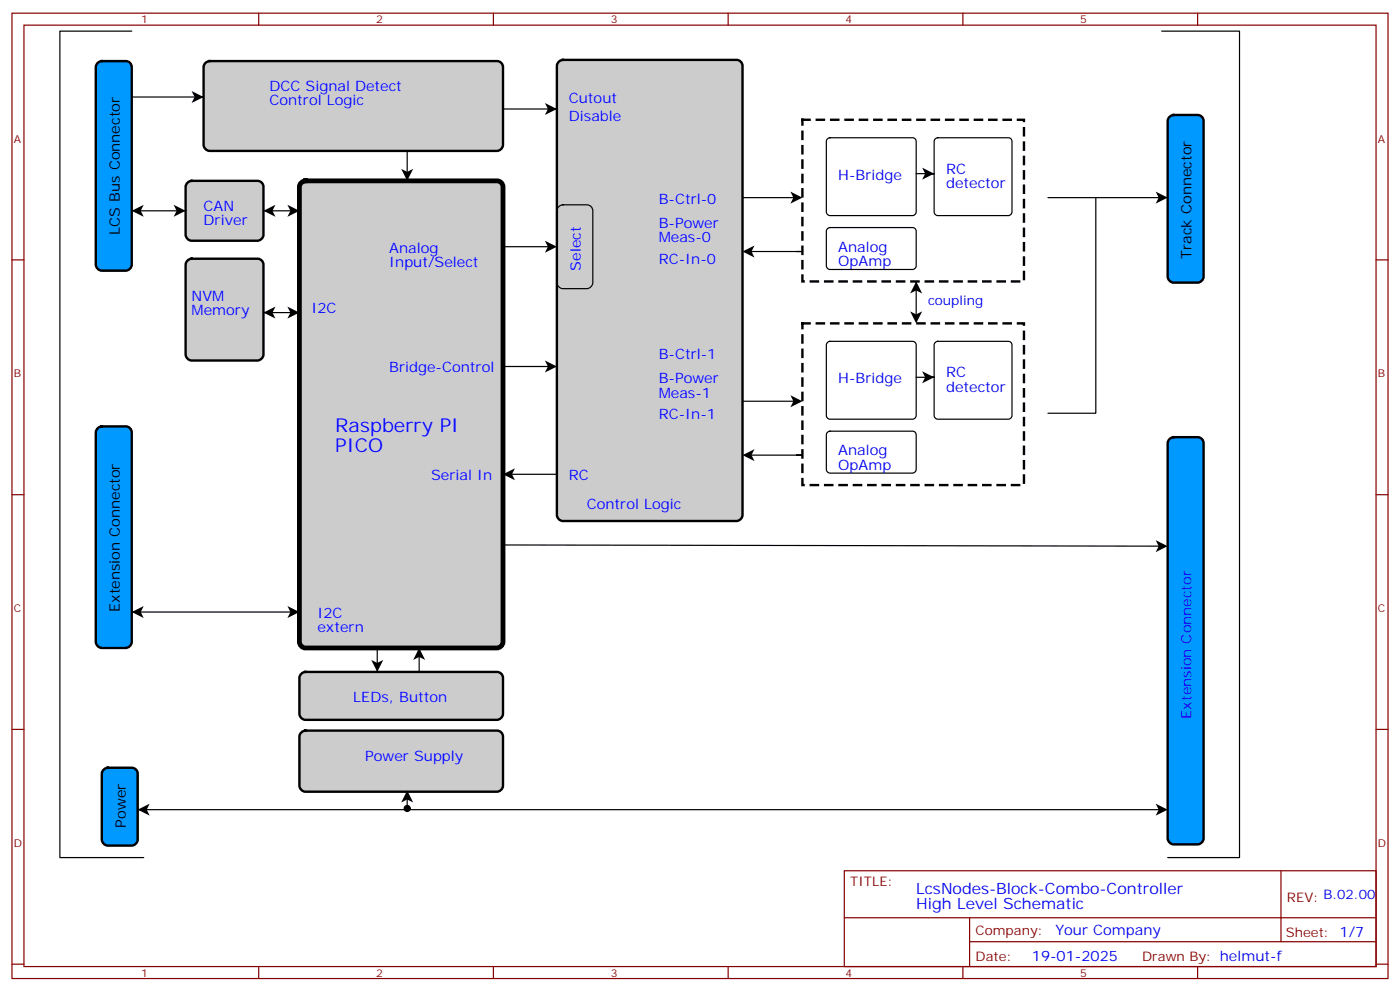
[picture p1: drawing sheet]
<svg xmlns="http://www.w3.org/2000/svg" width="412mm" height="292mm" viewBox="0 0 412 292" stroke-linecap="round" stroke-linejoin="round" font-family="sans-serif">
<g fill="#09f" stroke="#000" stroke-width=".71">
<path d="M344.5 34.4l1.2-.5h7.1a1.76 1.76 0 0 1 1.7 1.7v45.9a1.89 1.89 0 0 1-1.7 1.8h-7.1a1.89 1.89 0 0 1-1.7-1.8v-45.9z"/>
<path d="M344.5 129.3l1.2-.5h7.1a1.76 1.76 0 0 1 1.7 1.7v116.4a1.89 1.89 0 0 1-1.7 1.8h-7.1a1.89 1.89 0 0 1-1.7-1.8v-116.4z"/>
</g>
<path d="M340.4 56.4l3.6 1.8-3.6 1.8 .9-1.8zM340.4 236.7l3.6 1.8-3.6 1.7 .9-1.7z" fill="#000"/>
<path d="M30.6 226.6l1.1-.5h7.1a1.76 1.76 0 0 1 1.8 1.8v19.4a1.89 1.89 0 0 1-1.8 1.8h-7.1a1.89 1.89 0 0 1-1.7-1.8v-19.4z" fill="#09f" stroke="#000" stroke-width=".71"/>
<path d="M40.6 238.5l3.5-1.8-.9 1.8 .9 1.7z" fill="#000"/>
<path d="M88.8 53.8l1.2-.5h56.4a1.76 1.76 0 0 1 1.8 1.7v134.1a1.89 1.89 0 0 1-1.8 1.8h-56.4a1.89 1.89 0 0 1-1.8-1.8v-134.1z" fill="#ccc" stroke="#000" stroke-width="1.4"/>
<g fill="#ccc" stroke="#000" stroke-width=".71">
<path d="M55.3 53.8l1.1-.5h19.4a1.76 1.76 0 0 1 1.8 1.7v14.1a1.89 1.89 0 0 1-1.8 1.8h-19.4a1.89 1.89 0 0 1-1.7-1.8v-14.1z"/>
<path d="M55.3 76.7l1.1-.5h19.4a1.76 1.76 0 0 1 1.8 1.8v26.4a1.89 1.89 0 0 1-1.8 1.8h-19.4a1.89 1.89 0 0 1-1.7-1.8v-26.4z"/>
<path d="M88.8 198.4l1.2-.5h56.4a1.76 1.76 0 0 1 1.8 1.8v10.6a1.89 1.89 0 0 1-1.8 1.7h-56.4a1.89 1.89 0 0 1-1.8-1.7v-10.6z"/>
<path d="M60.6 18.5l1.1-.5h84.7a1.76 1.76 0 0 1 1.8 1.8v22.9a1.89 1.89 0 0 1-1.8 1.8h-84.7a1.89 1.89 0 0 1-1.7-1.8v-22.9z"/>
<path d="M164.6 18.2l1.2-.6h51.2a1.76 1.76 0 0 1 1.7 1.8v132.3a1.89 1.89 0 0 1-1.7 1.8h-51.2a1.89 1.89 0 0 1-1.8-1.8v-132.3z"/>
</g>
<path d="M38.8 180.3h49.4M111.1 190.9v7M123.5 190.9v7" fill="none" stroke="#000" stroke-width=".35"/>
<path d="M28.8 18.5l1.2-.5h7a1.76 1.76 0 0 1 1.8 1.8v58.2a1.89 1.89 0 0 1-1.8 1.7h-7a1.89 1.89 0 0 1-1.8-1.7v-58.2z" fill="#09f" stroke="#000" stroke-width=".71"/>
<path d="M38.8 28.6h21.2" fill="none" stroke="#000" stroke-width=".35"/>
<path d="M28.8 126.1l1.2-.5h7a1.76 1.76 0 0 1 1.8 1.8v61.7a1.89 1.89 0 0 1-1.8 1.8h-7a1.89 1.89 0 0 1-1.8-1.8v-61.7z" fill="#09f" stroke="#000" stroke-width=".71"/>
<path d="M88.8 215.7l1.2-.5h56.4a1.76 1.76 0 0 1 1.8 1.8v14.4a1.89 1.89 0 0 1-1.8 1.8h-56.4a1.89 1.89 0 0 1-1.8-1.8v-14.4z" fill="#ccc" stroke="#000" stroke-width=".71"/>
<g fill="none" stroke="#000" stroke-width=".35">
<path d="M38.8 9.2h-21.2v243.4h24.7M342.2 9.2h22.9v243.4h-21.1M148.2 32.1h15.8h-1.7M119.9 44.5v8.8M218.7 58.2h15.9M243.7 41l.8-.4h24.3l.6 .2 .5 .8v20.8l-.3 .7-.8 .4h-24.3l-.7-.2-.4-.9v-20.8zM269.9 51.2h5.3M275.4 41l.8-.4h20.8l.7 .2 .4 .8v20.8l-.2 .7-.9 .4h-20.8l-.6-.2-.4-.9v-20.8zM308.7 58.2h33.5M322.8 58.2v63.5h-14.1M38.8 62.1h15.9M77.6 62.1h10.6"/>
<path d="M148.2 72.7h14.1M164.6 60.8l1.2-.5h7.1a1.76 1.76 0 0 1 1.7 1.8v21.2a1.89 1.89 0 0 1-1.7 1.7h-7.1a1.89 1.89 0 0 1-1.8-1.7v-21.2zM220.5 74.1h15.9h-1.8M243.7 67.5l.8-.5 24.7 .1 .5 .4 .2 .6-.1 10.6-.4 .5-.6 .2-24.7-.1-.5-.4-.2-.6v-10.2zM77.6 92.1h10.6M269.9 82.9v10.6M148.2 108h15.8M218.7 118.2h15.9M243.7 101l.8-.5h24.3l.6 .2 .5 .9v20.8l-.3 .6-.8 .5h-24.3l-.7-.3-.4-.8v-20.8zM269.9 111.1h5.3M275.4 101l.8-.5h20.8l.7 .2 .4 .9v20.8l-.2 .6-.9 .5h-20.8l-.6-.3-.4-.8v-20.8zM149.9 139.7h14.1"/>
<path d="M220.5 134.1h15.9h-1.8M243.7 127.4l.8-.4 24.7 .1 .5 .3 .2 .7-.1 10.5-.4 .5-.6 .2h-24.7l-.5-.4-.2-.6v-10.2zM148.2 160.5l194 .4M40.6 238.5h301.6M119.9 234.6v3.5"/>
</g>
<circle cx="119.9" cy="238.1" r=".88" fill="#000" stroke="#000" stroke-width=".35"/>
<g fill="#000">
<path d="M56.4 26.8l3.6 1.8-3.6 1.7 .9-1.7zM160.5 30.3l3.5 1.8-3.5 1.8 .9-1.8zM118.2 49.7l1.7 .9 1.8-.9-1.8 3.6zM232.8 56.4l3.6 1.8-3.6 1.8 .9-1.8zM271.6 49.4l3.6 1.8-3.6 1.7 .9-1.7zM38.8 62.1l3.5-1.8-.8 1.8 .8 1.8zM51.2 60.3l3.5 1.8-3.5 1.8 .8-1.8zM77.6 62.1l3.5-1.8-.8 1.8 .8 1.8zM84.7 60.3l3.5 1.8-3.5 1.8 .8-1.8zM160.5 70.9l3.5 1.8-3.5 1.7 .9-1.7zM218.7 74.1l3.5-1.8-.8 1.8 .8 1.7zM77.6 92.1l3.5-1.8-.8 1.8 .8 1.7z"/>
<path d="M84.7 90.3l3.5 1.8-3.5 1.7 .8-1.7zM269.9 82.9l1.7 3.5-1.7-.9-1.8 .9zM268.1 91.7l1.8 .9 1.7-.9-1.7 3.6zM160.5 106.2l3.5 1.8-3.5 1.7 .9-1.7zM232.8 116.4l3.6 1.8-3.6 1.7 .9-1.7zM271.6 109.4l3.6 1.7-3.6 1.8 .9-1.8zM148.2 139.7l3.5-1.8-.9 1.8 .9 1.8zM218.7 134.1l3.5-1.8-.8 1.8 .8 1.7zM340.4 159.1l3.6 1.8-3.6 1.7 .9-1.7zM38.8 180.3l3.5-1.8-.8 1.8 .8 1.7zM84.7 178.5l3.5 1.8-3.5 1.7 .8-1.7zM109.4 194.4l1.7 .9 1.8-.9-1.8 3.5z"/>
<path d="M123.5 190.9l1.7 3.5-1.7-.9-1.8 .9zM119.9 232.8l1.8 3.6-1.8-.9-1.7 .9z"/>
</g>
<path d="M236.4 35.3h65.2v47.6h-65.2zM236.4 95.3h65.2v47.6h-65.2z" fill="none" stroke="#000" stroke-width=".71" stroke-dasharray="2.1 2.1"/>
<g fill="none" stroke="#870000" stroke-width=".35">
<path d="M3.5 3.9h405.4v284.3h-405.4zM7.1 7.4h398.2v277.3h-398.2zM76.2 3.9v3.5M145.3 3.9v3.5M214.5 3.9v3.5M283.6 3.9v3.5M352.8 3.9v3.5M3.5 76.6h3.6M405.3 76.6h3.6M3.5 145.7h3.6M405.3 145.7h3.6M3.5 214.8h3.6"/>
<path d="M405.3 214.8h3.6M248.7 256.5h156.6v28.2h-156.6zM377.3 256.5v20.9M248.7 270.3h156.5M285.6 277.4h119.6M285.6 270.3v14.1M3.5 284h3.6M76.2 284.7v3.5M145.3 284.7v3.5M214.5 284.7v3.5M283.6 284.7v3.5M352.8 284.7v3.5"/>
<path d="M405.3 284h3.6"/>
</g>
<g font-size="5.6" fill="#00f">
<text x="98.8" y="127.4">Raspberry PI</text>
<text x="98.8" y="133">PICO</text>
</g>
<g font-size="4.6" fill="#00f">
<text x="269.9" y="263.2">LcsNodes-Block-Combo-Controller</text>
<text x="269.9" y="267.8">High Level Schematic</text>
</g>
<g font-size="4.2" fill="#00f">
<text x="79.4" y="26.8">DCC Signal Detect</text>
<text x="79.4" y="31">Control Logic</text>
<text x="167.6" y="30.3">Cutout</text>
<text x="167.6" y="35.6">Disable</text>
<text x="246.9" y="52.9">H-Bridge</text>
<text x="278.7" y="51.2">RC</text>
<text x="194" y="60">B-Ctrl-0</text>
<text x="278.7" y="55.4">detector</text>
<text x="60" y="62.1">CAN</text>
<text x="60" y="66.3">Driver</text>
<text x="194" y="67">B-Power</text>
<text x="194" y="71.3">Meas-0</text>
<text x="114.7" y="74.4">Analog</text>
<text x="194" y="77.6">RC-In-0</text>
<text x="246.9" y="74.1">Analog</text>
<text x="114.7" y="78.7">Input/Select</text>
<text x="171.1" y="79.7" transform="rotate(-90 171.1 79.7)">Select</text>
<text x="246.9" y="78.3">OpAmp</text>
<text x="56.4" y="88.5">NVM</text>
<text x="56.4" y="92.8">Memory</text>
<text x="91.7" y="92.1">I2C</text>
<text x="194" y="105.8">B-Ctrl-1</text>
<text x="114.7" y="109.7">Bridge-Control</text>
<text x="194" y="112.9">B-Power</text>
<text x="246.9" y="112.9">H-Bridge</text>
<text x="278.7" y="111.1">RC</text>
<text x="194" y="117.1">Meas-1</text>
<text x="278.7" y="115.4">detector</text>
<text x="194" y="123.5">RC-In-1</text>
<text x="246.9" y="134.1">Analog</text>
<text x="127" y="141.5">Serial In</text>
<text x="167.6" y="141.5">RC</text>
<text x="246.9" y="138.3">OpAmp</text>
<text x="172.9" y="149.9">Control Logic</text>
<text x="93.5" y="182">I2C</text>
<text x="93.5" y="186.3">extern</text>
<text x="104.1" y="206.7">LEDs, Button</text>
<text x="351" y="211.7" transform="rotate(-90 351 211.7)">Extension Connector</text>
<text x="107.6" y="224">Power Supply</text>
<text x="310.9" y="275.3">Your Company</text>
<text x="304" y="283.1">19-01-2025</text>
</g>
<g font-size="4.2">
<text x="35.3" y="69.1" transform="rotate(-90 35.3 69.1)">LCS Bus Connector</text>
<text x="351" y="76.2" transform="rotate(-90 351 76.2)">Track Connector</text>
<text x="35.3" y="180.3" transform="rotate(-90 35.3 180.3)">Extension Connector</text>
<text x="37" y="243.8" transform="rotate(-90 37 243.8)">Power</text>
</g>
<text font-size="3.9" fill="#00f" x="273.4" y="90">coupling</text>
<g font-size="3.9" fill="#800">
<text x="250.5" y="261.1">TITLE:</text>
<text x="379.1" y="265.7">REV: B.02.00</text>
<text x="287.4" y="275.3">Company:</text>
<text x="378.7" y="275.9">Sheet: 1/7</text>
<text x="287.4" y="282.9">Date:</text>
<text x="336.4" y="283">Drawn By: helmut-f</text>
</g>
<g font-size="3.2" fill="#800">
<text x="41.6" y="6.9">1</text>
<text x="110.8" y="6.9">2</text>
<text x="179.9" y="6.9">3</text>
<text x="249.1" y="6.9">4</text>
<text x="318.2" y="6.9">5</text>
<text x="4.1" y="42">A</text>
<text x="405.9" y="42">A</text>
<text x="4.1" y="111.1">B</text>
<text x="405.9" y="111.1">B</text>
<text x="4.1" y="180.3">C</text>
<text x="405.9" y="180.3">C</text>
<text x="4.1" y="249.4">D</text>
<text x="405.9" y="249.4">D</text>
<text x="41.6" y="287.7">1</text>
<text x="110.8" y="287.7">2</text>
<text x="179.9" y="287.7">3</text>
<text x="249.1" y="287.7">4</text>
<text x="318.2" y="287.7">5</text>
</g>
</svg>
